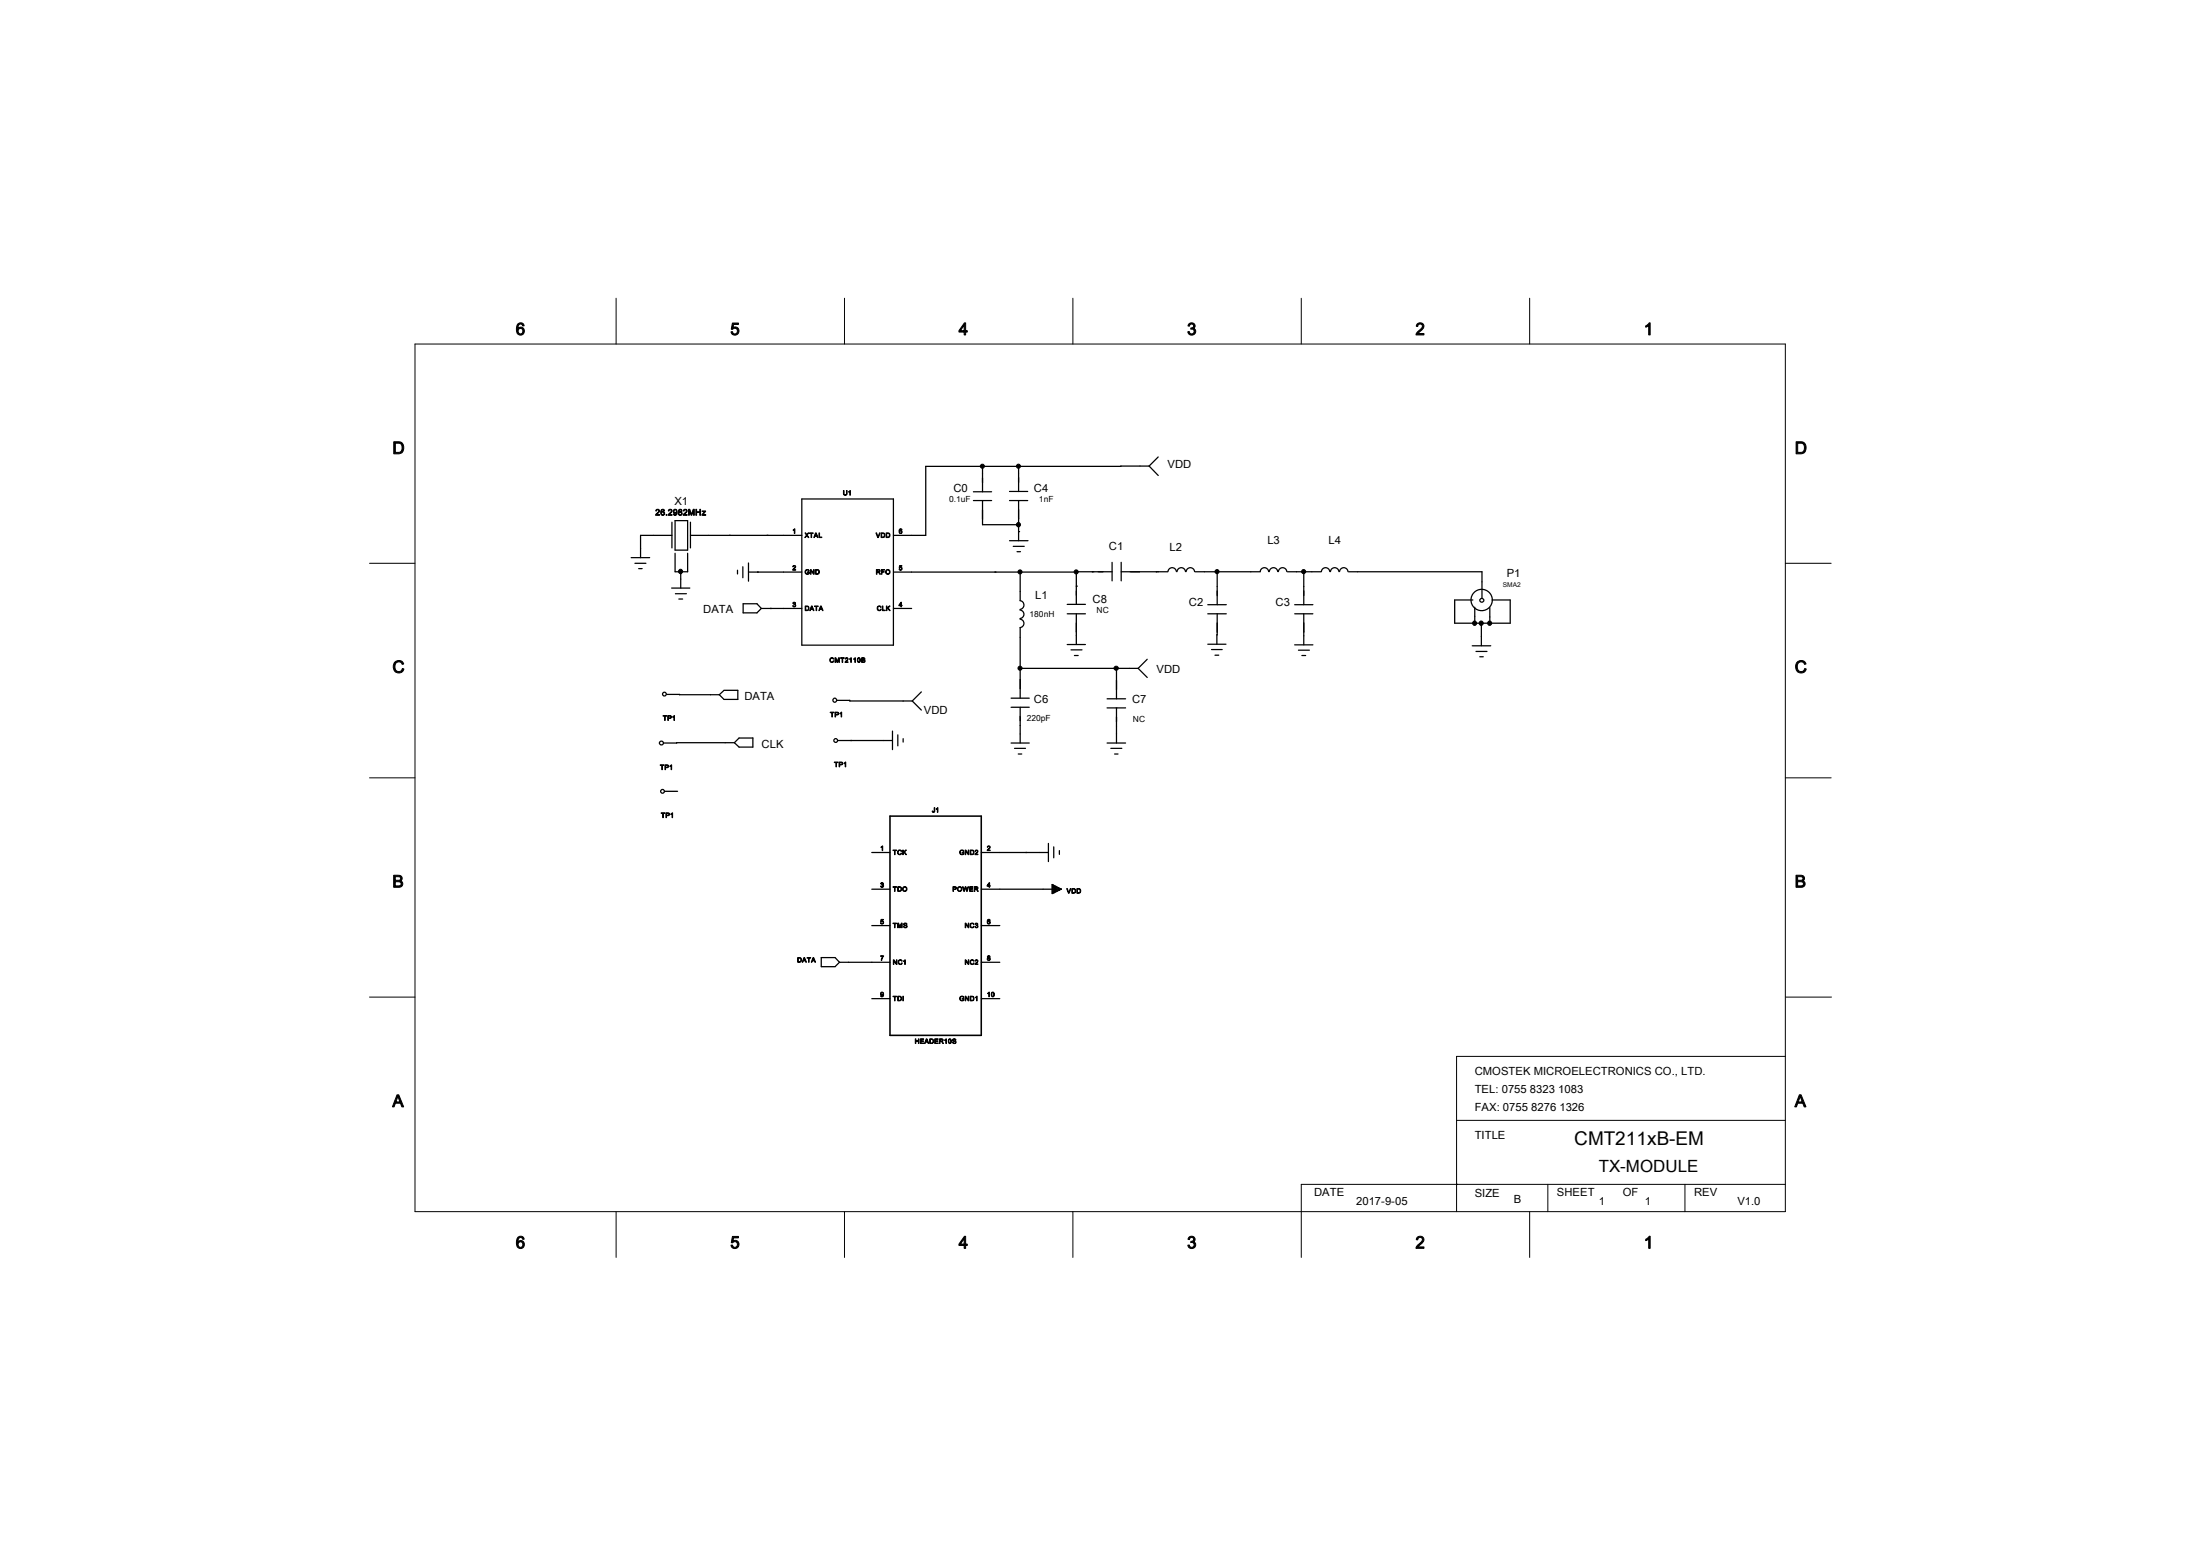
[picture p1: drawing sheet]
<svg xmlns="http://www.w3.org/2000/svg" width="297mm" height="210mm" viewBox="0 0 297 210" stroke-linecap="round" stroke-linejoin="round" font-family="sans-serif">
<g fill="none" stroke="#000" stroke-width=".13">
<path d="M56 46.4h184.9v117.1h-184.9zM83.1 40.3v6.1M114 40.3v6.1M144.8 40.3v6.1M175.6 40.3v6.1M206.4 40.3v6.1M49.9 76h6.1M240.9 76h6.2M49.9 105h6.1M240.9 105h6.2M49.9 134.6h6.1M241 134.6h6.1"/>
<path d="M196.5 159.8h.1M196.5 151.2h44.4M208.9 159.8v3.7M227.4 159.8v3.7M240.9 159.8h-65.3v9.9M240.9 142.6h-44.4v20.9M83.1 163.5v6.2M114 163.5v6.2M144.8 163.5v6.2M206.4 163.5v6.2"/>
</g>
<g fill="none" stroke="#000" stroke-width=".17">
<path d="M85.2 75.3h2.5M85.7 76h1.5M86.2 76.7h.4M90.6 79.4h2.5M90.7 70.5v3.4M90.7 72.3h-4.3v3M91.1 74.7v2.5h1.7v-2.5M91.1 70.3h1.7v3.9h-1.7zM91.9 77.2v2.2M93.2 70.5v3.4M93.2 72.3h15M98.4 72.3h.1"/>
<path d="M99.5 77v.5M100.2 76.5v1.5M101 77.2h7.2M101 76v2.4M102.2 77.2h.1M103.5 72.3h.1M108.2 67.3h12.4v19.8h-12.4zM120.6 77.2h24.6M131.4 67.6h2.4M131.4 66.4h2.4M132.6 62.9v3.5M132.6 67.6v3.2h4.8"/>
<path d="M134.3 77.2h.1M136.2 66.3h2.5M136.2 67.6h2.5M136.2 73h2.5M136.7 73.7h1.5M137.2 74.5h.5M137.4 71.7h.1M137.4 62.9v3.4M137.4 67.6v5.4M137.7 77.2v3.9M145.2 79.1h.1M147.4 77.2h.1"/>
<path d="M150.1 77.2h-4.9v4.4M150.1 75.9v2.5M151.3 77.2h6.3M151.3 75.9v2.5M155.1 62.9h-30.2v9.4h-4.3M155.1 62.9l1.2 1.3M156 77.2h.1M156.3 61.7l-1.2 1.2M157.6 77.1a.57 .57 0 0 1 .6-.5 .57 .57 0 0 1 .5 .5M158.8 77.1a.57 .57 0 0 1 .6-.5 .57 .57 0 0 1 .6 .5M160.1 77.1a.57 .57 0 0 1 .5-.5 .57 .57 0 0 1 .6 .5M164.2 77.2v4.4"/>
<path d="M171.2 77.1a.57 .57 0 0 0-.6-.5 .57 .57 0 0 0-.6 .5l-8.7 .1M171.3 77.1a.57 .57 0 0 1 .5-.5 .57 .57 0 0 1 .6 .5M172.5 77.1a.57 .57 0 0 1 .6-.5 .57 .57 0 0 1 .5 .5M173.7 77.2h4.6M175.9 77.2v4.4M178.3 77.1a.57 .57 0 0 1 .6-.5 .57 .57 0 0 1 .5 .5M179.5 77.1a.57 .57 0 0 1 .6-.5 .57 .57 0 0 1 .6 .5M180.8 77.1a.57 .57 0 0 1 .5-.5 .57 .57 0 0 1 .6 .5M182 77.2h18v3.5M90 93.7l7.1 .1M91.1 80.1h1.5M91.6 80.8h.5"/>
<path d="M97.1 93.8l.6-.6h1.9v1.2h-1.9zM100.3 81.5h1.8l.6 .6-.6 .6h-1.8zM102.7 82.1h5.5M104 82.1h.1M112.9 94.5h1.8v.1h8.4M113.1 99.9h7.3M114.8 99.9h.1M120.4 98.7v2.5M120.6 82.1h2.4M121.2 99.2v1.5M121.9 99.7v.5M123.1 94.6l1.2 1.2"/>
<path d="M124.3 93.4l-1.2 1.2M136.4 95.5h2.5M136.4 94.2h2.5M137.6 83.6a.57 .57 0 0 1 .6 .5 .57 .57 0 0 1-.6 .6M137.6 82.3a.57 .57 0 0 1 .6 .6 .57 .57 0 0 1-.6 .6M137.6 81.1a.59 .59 0 0 1 .6 .6 .59 .59 0 0 1-.6 .5M137.7 84.7v9.5M137.7 95.5v4.8M137.7 90.2h15.9M144 82.8h2.5M144 81.6h2.5M144 87h2.5"/>
<path d="M144.5 87.7h1.5M145 88.5h.5M145.2 82.8v4.2M149.4 95.5h2.5M149.4 94.3h2.5M150.7 90.2v4.1M150.7 95.5v4.8M153.6 90.2l1.2 1.2M154.8 89l-1.2 1.2M163 81.6h2.5M163 82.8h2.5M163 86.9h2.4"/>
<path d="M163.5 87.7h1.4M163.9 88.4h.6M164.2 82.8v4.1M174.7 81.6h2.5M174.7 82.8h2.5M174.7 87h2.5M175.2 87.7h1.5M175.7 88.5h.5M175.9 82.8v4.2M198.7 87.2h2.5M198.7 81h-2.4v3.1h7.5v-3.1h-2.5M199 81.9v2.2"/>
<path d="M199.2 87.9h1.5M199.7 88.6h.4M199.9 84.1v3.1M201 82v2.1M89.7 106.8h1.7M99.1 100.2l-9.5 .1M99.1 100.2l.6-.6h1.9v1.2h-1.9zM117.6 115.1h2.5M132.4 115.1h9.1M136.4 100.3h2.5M136.9 101h1.5M137.4 101.8h.5"/>
<path d="M138.4 115.1h.1M141.5 113.8v2.5M142 119.4l1.2 .6-1.2 .6zM142 120h1.2M142 119.8h.8v.4M142 119.6h.5M142 119.5h.1M142.1 119.5v1.1M142.2 114.3v1.5M142.3 119.5v1h-.3M142.4 119.6v.8M142.6 119.7v.6h-.6"/>
<path d="M143 119.9v.2h-1M143 114.8v.5M149.4 100.3h2.5M149.9 101h1.5M150.4 101.8h.5M110.8 129.2h1.9l.6 .7-.6 .6h-1.9zM113.3 129.9h6.8M117.6 120h2.5M117.6 124.9h2.5M117.6 134.8h2.5M132.4 120h10.8M132.4 124.9h2.5"/>
<path d="M132.4 129.9h2.5M132.4 134.8h2.5"/>
<circle cx="89.7" cy="93.7" r=".25"/>
<circle cx="112.6" cy="94.5" r=".27"/>
<circle cx="112.8" cy="99.9" r=".25"/>
<circle cx="199.9" cy="81" r="1.44"/>
<circle cx="200" cy="81" r=".27"/>
<circle cx="89.3" cy="100.3" r=".27"/>
<circle cx="89.4" cy="106.8" r=".25"/>
</g>
<path d="M120.1 110.1h12.3v29.6h-12.3z" fill="none" stroke="#000" stroke-width=".21"/>
<g fill="#000" stroke="#000" stroke-width=".13">
<circle cx="91.8" cy="77.1" r=".29"/>
<circle cx="132.6" cy="62.9" r=".28"/>
<circle cx="137.4" cy="70.8" r=".29"/>
<circle cx="137.4" cy="62.9" r=".28"/>
<circle cx="137.6" cy="77.2" r=".28"/>
<circle cx="145.2" cy="77.2" r=".28"/>
<circle cx="164.2" cy="77.1" r=".28"/>
<circle cx="175.9" cy="77.1" r=".28"/>
<circle cx="137.6" cy="90.2" r=".28"/>
<circle cx="150.6" cy="90.2" r=".29"/>
<circle cx="199" cy="84.1" r=".29"/>
<circle cx="199.9" cy="84.1" r=".29"/>
<circle cx="201" cy="84.1" r=".29"/>
</g>
<text font-size="2.6" x="212.4" y="154.6">CMT211xB-EM</text>
<g font-size="2.3">
<text x="69.6" y="45.2">6</text>
<text x="98.5" y="45.2">5</text>
<text x="129.4" y="45.2">4</text>
<text x="160.2" y="45.2">3</text>
<text x="191" y="45.2">2</text>
<text x="221.8" y="45.2">1</text>
<text x="53" y="61.2">D</text>
<text x="242.2" y="61.2">D</text>
<text x="53" y="90.8">C</text>
<text x="242.2" y="90.8">C</text>
<text x="53" y="119.8">B</text>
<text x="242.2" y="119.8">B</text>
<text x="53" y="149.4">A</text>
<text x="242.2" y="149.4">A</text>
<text x="215.7" y="158.2">TX-MODULE</text>
<text x="69.6" y="168.5">6</text>
<text x="98.5" y="168.5">5</text>
<text x="129.4" y="168.5">4</text>
<text x="160.2" y="168.5">3</text>
<text x="191" y="168.5">2</text>
<text x="221.8" y="168.5">1</text>
</g>
<g font-size="1.5">
<text x="157.6" y="63.2">VDD</text>
<text x="91" y="68.1">X1</text>
<text x="128.6" y="66.5">C0</text>
<text x="139.5" y="66.4">C4</text>
<text x="149.6" y="74.3">C1</text>
<text x="157.8" y="74.3">L2</text>
<text x="171" y="73.5">L3</text>
<text x="179.3" y="73.5">L4</text>
<text x="203.3" y="77.8">P1</text>
<text x="94.9" y="82.8">DATA</text>
<text x="139.7" y="80.9">L1</text>
<text x="147.4" y="81.3">C8</text>
<text x="160.4" y="81.7">C2</text>
<text x="172.1" y="81.7">C3</text>
<text x="100.4" y="94.5">DATA</text>
<text x="139.5" y="94.9">C6</text>
<text x="152.8" y="94.8">C7</text>
<text x="156.1" y="90.9">VDD</text>
<text x="102.8" y="101">CLK</text>
<text x="124.7" y="96.4">VDD</text>
<text x="199" y="150">FAX: 0755 8276 1326</text>
<text x="199" y="147.5">TEL: 0755 8323 1083</text>
<text x="199" y="145.1">CMOSTEK MICROELECTRONICS CO., LTD.</text>
<text x="199" y="153.7">TITLE</text>
<text x="177.3" y="161.5">DATE</text>
<text x="199" y="161.6">SIZE</text>
<text x="210.1" y="161.5">SHEET</text>
<text x="219" y="161.5">OF</text>
<text x="228.6" y="161.5">REV</text>
<text x="183" y="162.6">2017-9-05</text>
<text x="204.3" y="162.4">B</text>
<text x="215.8" y="162.6">1</text>
<text x="221.9" y="162.6">1</text>
<text x="234.4" y="162.6">V1.0</text>
</g>
<g font-size="1.1">
<text x="88.4" y="69.5">26.2982MHz</text>
<text x="128.1" y="67.7">0.1uF</text>
<text x="140.2" y="67.7">1nF</text>
<text x="138.9" y="83.2">180nH</text>
<text x="147.9" y="82.8">NC</text>
<text x="138.5" y="97.4">220pF</text>
<text x="152.9" y="97.4">NC</text>
</g>
<g font-size=".9">
<text x="113.7" y="66.8">U1</text>
<text x="106.9" y="72">1</text>
<text x="106.9" y="77">2</text>
<text x="108.6" y="72.6">XTAL</text>
<text x="108.6" y="77.5">GND</text>
<text x="118.2" y="72.6">VDD</text>
<text x="118.2" y="77.5">RFO</text>
<text x="121.3" y="72">6</text>
<text x="121.3" y="77">5</text>
<text x="106.9" y="81.9">3</text>
<text x="108.6" y="82.4">DATA</text>
<text x="118.3" y="82.4">CLK</text>
<text x="121.3" y="81.9">4</text>
<text x="202.8" y="79.2">SMA2</text>
<text x="111.9" y="89.4">CMT2110B</text>
<text x="89.4" y="97.2">TP1</text>
<text x="112" y="96.8">TP1</text>
<text x="89.1" y="103.9">TP1</text>
<text x="112.6" y="103.5">TP1</text>
<text x="89.2" y="110.4">TP1</text>
<text x="125.8" y="109.6">J1</text>
<text x="118.8" y="114.8">1</text>
<text x="118.8" y="119.8">3</text>
<text x="120.5" y="115.4">TCK</text>
<text x="129.4" y="115.4">GND2</text>
<text x="133.2" y="114.8">2</text>
<text x="133.2" y="119.8">4</text>
<text x="118.8" y="124.7">5</text>
<text x="120.5" y="120.3">TDO</text>
<text x="120.5" y="125.2">TMS</text>
<text x="128.5" y="120.3">POWER</text>
<text x="130.2" y="125.2">NC3</text>
<text x="133.2" y="124.7">6</text>
<text x="143.9" y="120.6">VDD</text>
<text x="107.6" y="129.9">DATA</text>
<text x="118.8" y="129.6">7</text>
<text x="120.5" y="130.2">NC1</text>
<text x="130.2" y="130.2">NC2</text>
<text x="133.2" y="129.6">8</text>
<text x="118.8" y="134.5">9</text>
<text x="120.5" y="135.1">TDI</text>
<text x="129.4" y="135.1">GND1</text>
<text x="133.2" y="134.5">10</text>
<text x="123.4" y="140.8">HEADER10S</text>
</g>
</svg>
